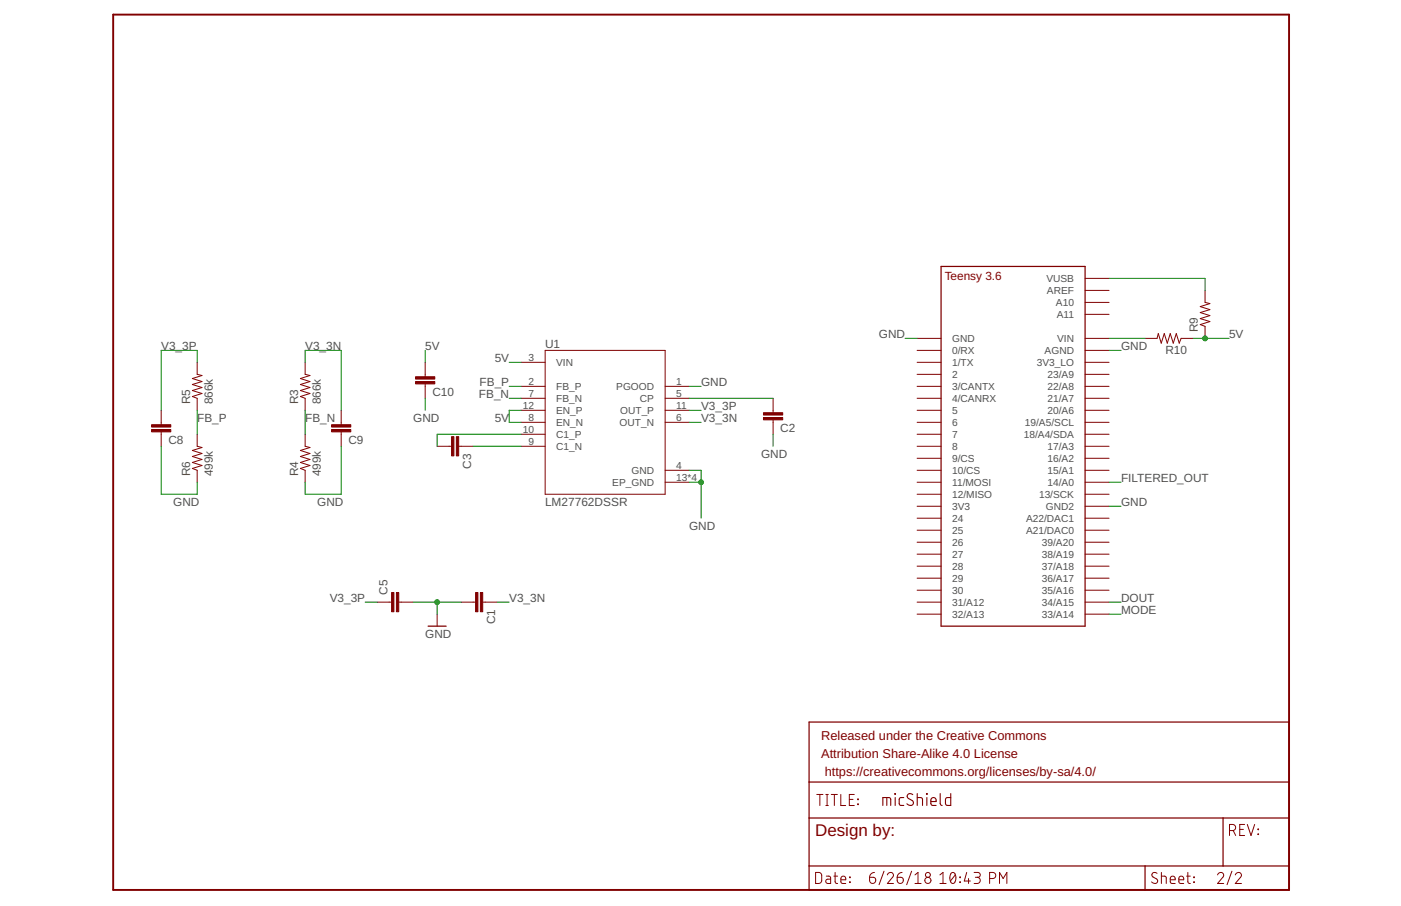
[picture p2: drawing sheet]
<svg xmlns="http://www.w3.org/2000/svg" width="432mm" height="279mm" viewBox="0 0 432 279" stroke-linecap="round" stroke-linejoin="round" font-family="sans-serif">
<path d="M290 82.2h44.4v110.9h-44.4zM132 193.1h5.5M249.4 222.7h147.9v51.7h-147.9zM249.4 252.3h147.9M249.4 241.2h147.9M377 252.3v14.8M249.4 267.1h147.9M352.9 267.1v7.3" fill="none" stroke="#800000" stroke-width=".38"/>
<g fill="none" stroke="#800000" stroke-width=".31">
<path d="M334.4 85.9h7.4M334.4 89.6h7.4M334.4 93.3h7.4M334.4 96.9h7.4M371.4 89.6v3.7l1.5 .3-3 1 3 .9-3 .9 3 .9-3 1 3 .9-3 .9 1.5 .5v3.8M60.8 111.7v3.7l1.5 .4-3 .9 3 1-3 .9 3 .9-3 .9 3 .9-3 1 1.5 .5v3.7M94 111.7v3.7l1.5 .4-2.9 .9 2.9 1-2.9 .9 2.9 .9-2.9 .9 2.9 .9-2.9 1 1.4 .5v3.7M131 111.7v4.5M131 118.4v4.4M160.6 111.7h7.4M160.6 119.1h7.4M168 108.1h37v44.3h-37z"/>
<path d="M205 119.1h7.4M282.7 111.7h7.3M282.7 115.4h7.3M282.7 119.1h7.3M282.7 108.1h7.3M282.7 104.4h7.3M334.4 111.7h7.4M334.4 115.4h7.4M334.4 119.1h7.4M334.4 108.1h7.4M334.4 104.4h7.4M352.9 104.4h3.7l.4-1.5 .9 2.9 .9-2.9 1 2.9 .9-2.9 .9 2.9 .9-2.9 1 2.9 .5-1.4h3.7"/>
<path d="M49.7 126.5v4.5M49.7 133.2v4.4M60.8 133.9v3.7l1.5 .4-3 .9 3 .9-3 1 3 .9-3 .9 3 1-3 .9 1.5 .5v3.7M94 133.9v3.7l1.5 .4-2.9 .9 2.9 .9-2.9 1 2.9 .9-2.9 .9 2.9 1-2.9 .9 1.4 .5v3.7M105.2 126.5v4.5M105.2 133.2v4.4M134.7 137.6h4.5M141.4 137.6h4.4M160.6 122.8h7.4M160.6 126.5h7.4M160.6 130.2h7.4M160.6 133.9h7.4"/>
<path d="M160.6 137.6h7.4M205 122.8h7.4M205 126.5h7.4M205 130.2h7.4M238.3 122.8v4.5M238.3 129.5v4.4M282.7 122.8h7.3M282.7 126.5h7.3M282.7 130.2h7.3M282.7 133.9h7.3M282.7 137.6h7.3M334.4 122.8h7.4"/>
<path d="M334.4 126.5h7.4M334.4 130.2h7.4M334.4 133.9h7.4M334.4 137.6h7.4M205 145h7.4M205 148.7h7.4M282.7 141.3h7.3M282.7 145h7.3M282.7 148.7h7.3M282.7 152.4h7.3M282.7 156.1h7.3M282.7 159.8h7.3"/>
<path d="M334.4 141.3h7.4M334.4 145h7.4M334.4 148.7h7.4M334.4 152.4h7.4M334.4 156.1h7.4M334.4 159.8h7.4M282.7 163.5h7.3M282.7 167.2h7.3M282.7 170.9h7.3M282.7 174.6h7.3M282.7 178.3h7.3M334.4 163.5h7.4"/>
<path d="M334.4 167.2h7.4M334.4 170.9h7.4M334.4 174.6h7.4M334.4 178.3h7.4M116.2 185.7h4.5M122.9 185.7h4.4M134.7 189.4v3.7M142.1 185.7h4.5M148.8 185.7h4.4M282.7 182h7.3M282.7 185.7h7.3M282.7 189.4h7.3"/>
<path d="M334.4 182h7.4M334.4 185.7h7.4M334.4 189.4h7.4M251.7 245h1.9M252.7 245v3.4M254.5 245h.8M254.5 248.4h.8M254.9 245v3.4M256.2 245h1.9M257.2 245v3.4M259.1 245v3.4h1.5M261.8 246.5h1.1"/>
<path d="M263.3 245h-1.5v3.4h1.5M264.4 246.4l.1 .2zM264.4 247.9l.1 .2zM378.9 256.1h1a.94 .94 0 0 0 .9-.9 .94 .94 0 0 0-.9-.9h-1v3.4M380.1 256.1l.8 1.6M382.1 255.8h1.1M383.6 254.3h-1.5v3.4h1.5M384.4 254.3l1.2 3.4 1.1-3.4M387.7 255.7l.2 .2zM387.7 257.2l.2 .2zM251.4 269l1.2 .1 .6 .6v2.1l-.4 .5-1.4 .2zM254.7 270.2h.9l.4 .5v1.8h-.9a.67 .67 0 0 1-.6-.7 .67 .67 0 0 1 .6-.7h.9"/>
<path d="M257 270.2h1.1M257.4 269v3.1l.2 .3 .5 .1M259.2 271.3h1.5a.79 .79 0 0 0-.6-1.1 .79 .79 0 0 0-.9 .7l.1 1.3 1.4 .3M261.9 270.5l.1 .2zM261.9 272l.1 .2zM268 270.6h1.2a.95 .95 0 0 1 .7 1 .95 .95 0 0 1-1 .8 .95 .95 0 0 1-.9-.9zM269.5 269l-.9 .4-.4 .5-.2 .7M272.5 268.7l-1.6 4.1M273.5 269.8a.93 .93 0 0 1 1.3-.7 .93 .93 0 0 1 .3 1.5l-1.6 1.9h1.9M276.5 270.6h1.2a.95 .95 0 0 1 .7 1 .95 .95 0 0 1-1 .8 .95 .95 0 0 1-.9-.9zM278 269l-.9 .4-.4 .5-.2 .7M281 268.7l-1.6 4.1"/>
<path d="M282 272.5h1.9M282 269.8l.9-.8v3.5M289.7 272.5h1.9M289.7 269.8l.9-.8v3.5M293.1 269.3a.79 .79 0 0 1 .9-.2 .79 .79 0 0 1 .5 .8 1.96 1.96 0 0 1-.8 2.6 2.08 2.08 0 0 1-.6-3.2zM294.4 269.8l-1.5 1.9M295.8 272l.2 .2zM295.8 270.5l.2 .2zM297.9 269l-.7 2.7h1.9M298.5 270.9v1.6M300.2 269h1.2a.75 .75 0 0 1 .7 .8 .75 .75 0 0 1-.7 .8h-.8M301.2 270.6a.95 .95 0 0 1 .9 .9 .95 .95 0 0 1-.9 1h-1"/>
<path d="M305 270.9h1a.94 .94 0 0 0 .9-.9 .94 .94 0 0 0-.9-1h-1v3.5M308.1 272.5v-3.5l1.1 1.9 1.1-1.9v3.5M356.6 269.3a.85 .85 0 0 0-1.3-.1 .85 .85 0 0 0 .1 1.3l1 .5a.82 .82 0 0 1 .2 1.2 .82 .82 0 0 1-1.2 .1l-.5-.3M357.9 270.2h1.2l.2 .2 .2 2.1M357.9 269v3.5M360.7 271.3h1.5a.8 .8 0 0 0-.5-1.1 .8 .8 0 0 0-1 .7v1.2l.2 .3 1.3 .1M363.3 271.3h1.5a.79 .79 0 0 0-.5-1.1 .79 .79 0 0 0-1 .7l.1 1.3 .5 .3h.9M365.7 270.2h1.2M366.1 269v3.1l.2 .3 .6 .1M367.9 272l.2 .2zM367.9 270.5l.2 .2zM375.3 269.8a.93 .93 0 0 1 1.3-.7 .93 .93 0 0 1 .3 1.5l-1.6 1.9h1.8"/>
<path d="M379.7 268.7l-1.5 4.1M380.7 269.8a.93 .93 0 0 1 1.3-.7 .93 .93 0 0 1 .3 1.5l-1.6 1.9h1.9"/>
<circle cx="286" cy="271.5" r=".95"/>
<circle cx="286" cy="269.8" r=".76"/>
</g>
<g fill="#800000" stroke="#800000" stroke-width=".31">
<path d="M235.3 127.3h5.9v.7h-5.9z"/>
<path d="M235.3 128.8h5.9v.7h-5.9z"/>
<path d="M139.2 134.7h.7v5.9h-.7z"/>
<path d="M140.7 134.7h.7v5.9h-.7z"/>
<path d="M46.7 131h5.9v.7h-5.9z"/>
<path d="M46.7 132.5h5.9v.7h-5.9z"/>
<path d="M102.2 131h5.9v.7h-5.9z"/>
<path d="M102.2 132.5h5.9v.7h-5.9z"/>
<path d="M128.1 116.2h5.9v.7h-5.9z"/>
<path d="M128.1 117.7h5.9v.7h-5.9z"/>
<path d="M122.2 182.7h.7v6h-.7z"/>
<path d="M120.7 182.7h.7v6h-.7z"/>
<path d="M146.6 182.7h.7v6h-.7z"/>
<path d="M148.1 182.7h.7v6h-.7z"/>
</g>
<path d="M34.9 4.5h362.4v269.9h-362.4z" fill="none" stroke="#800000" stroke-width=".59"/>
<g fill="none" stroke="#800000" stroke-width=".34">
<path d="M272.1 248.4v-2.4l2.2 .1 .2 .5v1.8M273.3 246v2.4M275.8 244.7l.2 .2zM275.9 246v2.4M278.6 246h-1l-.5 .6 .1 1.5 .4 .3h1M281.3 245a.91 .91 0 0 0-1.3-.1 .91 .91 0 0 0 0 1.4l1.1 .6a.88 .88 0 0 1 .2 1.2 .88 .88 0 0 1-1.2 .2l-.6-.4M282.7 246h1.2l.3 .2 .1 2.2M282.7 244.7v3.7M285.6 244.7l.2 .2zM285.7 246v2.4M286.9 247.2h1.6a.86 .86 0 0 0-.5-1.2 .86 .86 0 0 0-1.1 .8v1l.2 .5 1.4 .1M289.8 244.7v3.1l.2 .5 .4 .1"/>
<path d="M293 244.7v3.7l-1.3-.1-.3-.5 .1-1.6 .3-.2h1.2"/>
</g>
<g fill="none" stroke="#008000" stroke-width=".31">
<path d="M341.8 85.9h29.6v3.7M60.8 111.7v-3.6h-11.1v18.4M94 111.7v-3.6h11.2v18.4M131 108.1v3.6M156.9 119.1h3.7M156.9 111.7h3.7M212.4 119.1h3.7M279 104.4h3.7M341.8 104.4h11.1M341.8 108.1h3.7M367.7 104.4h11.1M49.7 137.6v14.8h11.1v-3.7"/>
<path d="M60.8 126.5v7.4M94 126.5v7.4M105.2 137.6v14.8h-11.2v-3.7M131 122.8v3.7M145.8 137.6h14.8M156.9 122.8h3.7M160.6 133.9h-25.9v3.7M160.6 126.5h-3.7v3.7h3.7M212.4 126.5h3.7M212.4 130.2h3.7M212.4 122.8h25.9M238.3 133.9v3.7"/>
<path d="M212.4 145h3.7v14.8M212.4 148.7h3.7M341.8 156.1h3.7M341.8 148.7h3.7M112.5 185.7h3.7M127.3 185.7h14.8M134.7 185.7v3.7M153.2 185.7h3.7M341.8 185.7h3.7M341.8 189.4h3.7"/>
</g>
<g fill="#008000" stroke="#008000" stroke-width=".31">
<circle cx="216.1" cy="148.7" r=".74"/>
<circle cx="134.7" cy="185.7" r=".74"/>
<circle cx="371.4" cy="104.4" r=".74"/>
</g>
<text font-size="5.2" fill="#800000" x="251.2" y="257.8">Design by:</text>
<g font-size="4" fill="#800000">
<text x="253.1" y="228.2">Released under the Creative Commons</text>
<text x="253.1" y="233.8">Attribution Share-Alike 4.0 License</text>
<text x="254.2" y="239.3">https://creativecommons.org/licenses/by-sa/4.0/</text>
</g>
<g font-size="3.7" fill="#505050">
<text x="168" y="107.3">U1</text>
<text x="168" y="156.2">LM27762DSSR</text>
</g>
<text font-size="3.6" fill="#800000" x="291.2" y="86.2">Teensy 3.6</text>
<g font-size="3.6" fill="#505050">
<text x="270.9" y="104.3">GND</text>
<text x="369.2" y="102.5" transform="rotate(-90 369.2 102.5)">R9</text>
<text x="378.8" y="104.3">5V</text>
<text x="49.7" y="108">V3_3P</text>
<text x="94.1" y="108">V3_3N</text>
<text x="131" y="108">5V</text>
<text x="152.5" y="111.7">5V</text>
<text x="345.5" y="108">GND</text>
<text x="359.2" y="109.1">R10</text>
<text x="147.8" y="119.1">FB_P</text>
<text x="216.1" y="119.1">GND</text>
<text x="58.6" y="124.7" transform="rotate(-90 58.6 124.7)">R5</text>
<text x="65.6" y="124.7" transform="rotate(-90 65.6 124.7)">866k</text>
<text x="91.9" y="124.7" transform="rotate(-90 91.9 124.7)">R3</text>
<text x="98.9" y="124.7" transform="rotate(-90 98.9 124.7)">866k</text>
<text x="133.3" y="122.3">C10</text>
<text x="147.6" y="122.8">FB_N</text>
<text x="60.8" y="130.2">FB_P</text>
<text x="94.1" y="130.2">FB_N</text>
<text x="127.3" y="130.2">GND</text>
<text x="152.5" y="130.2">5V</text>
<text x="216.1" y="126.5">V3_3P</text>
<text x="216.1" y="130.2">V3_3N</text>
<text x="51.9" y="137.1">C8</text>
<text x="107.4" y="137.1">C9</text>
<text x="240.5" y="133.4">C2</text>
<text x="234.6" y="141.3">GND</text>
<text x="58.6" y="146.9" transform="rotate(-90 58.6 146.9)">R6</text>
<text x="65.6" y="146.9" transform="rotate(-90 65.6 146.9)">499k</text>
<text x="91.9" y="146.9" transform="rotate(-90 91.9 146.9)">R4</text>
<text x="98.9" y="146.9" transform="rotate(-90 98.9 146.9)">499k</text>
<text x="145.3" y="144.5" transform="rotate(-90 145.3 144.5)">C3</text>
<text x="345.5" y="148.7">FILTERED_OUT</text>
<text x="53.4" y="156.1">GND</text>
<text x="97.8" y="156.1">GND</text>
<text x="345.5" y="156.1">GND</text>
<text x="212.4" y="163.5">GND</text>
<text x="101.6" y="185.7">V3_3P</text>
<text x="119.4" y="183.5" transform="rotate(-90 119.4 183.5)">C5</text>
<text x="156.9" y="185.7">V3_3N</text>
<text x="345.5" y="185.7">DOUT</text>
<text x="345.5" y="189.4">MODE</text>
<text x="131" y="196.8">GND</text>
<text x="152.7" y="192.6" transform="rotate(-90 152.7 192.6)">C1</text>
</g>
<g font-size="3.1" fill="#505050">
<text x="322.5" y="87">VUSB</text>
<text x="322.7" y="90.7">AREF</text>
<text x="325.5" y="94.4">A10</text>
<text x="325.7" y="98.1">A11</text>
<text x="293.5" y="105.5">GND</text>
<text x="325.8" y="105.5">VIN</text>
<text x="162.9" y="111.2">3</text>
<text x="171.4" y="112.9">VIN</text>
<text x="293.5" y="112.9">1/TX</text>
<text x="293.5" y="109.2">0/RX</text>
<text x="319.5" y="112.9">3V3_LO</text>
<text x="322" y="109.2">AGND</text>
<text x="162.9" y="118.6">2</text>
<text x="208.4" y="118.6">1</text>
<text x="293.5" y="116.6">2</text>
<text x="322.8" y="116.6">23/A9</text>
<text x="162.9" y="122.3">7</text>
<text x="171.4" y="120.2">FB_P</text>
<text x="171.4" y="123.9">FB_N</text>
<text x="189.9" y="120.3">PGOOD</text>
<text x="197.2" y="123.9">CP</text>
<text x="208.4" y="122.3">5</text>
<text x="293.5" y="120.2">3/CANTX</text>
<text x="293.5" y="123.9">4/CANRX</text>
<text x="322.8" y="120.3">22/A8</text>
<text x="322.8" y="123.9">21/A7</text>
<text x="161.1" y="126">12</text>
<text x="162.9" y="129.7">8</text>
<text x="171.4" y="127.6">EN_P</text>
<text x="171.4" y="131.3">EN_N</text>
<text x="191" y="131.3">OUT_N</text>
<text x="191.2" y="127.6">OUT_P</text>
<text x="208.4" y="126">11</text>
<text x="208.4" y="129.7">6</text>
<text x="293.5" y="127.6">5</text>
<text x="293.5" y="131.3">6</text>
<text x="315.9" y="131.3">19/A5/SCL</text>
<text x="322.8" y="127.6">20/A6</text>
<text x="161.1" y="133.4">10</text>
<text x="162.9" y="137.1">9</text>
<text x="171.4" y="135">C1_P</text>
<text x="293.5" y="135">7</text>
<text x="315.5" y="135">18/A4/SDA</text>
<text x="171.4" y="138.7">C1_N</text>
<text x="293.5" y="138.7">8</text>
<text x="293.5" y="142.4">9/CS</text>
<text x="322.8" y="138.7">17/A3</text>
<text x="322.8" y="142.4">16/A2</text>
<text x="188.7" y="149.8">EP_GND</text>
<text x="194.6" y="146.1">GND</text>
<text x="208.4" y="148.2">13*4</text>
<text x="208.4" y="144.5">4</text>
<text x="293.5" y="146.1">10/CS</text>
<text x="293.5" y="149.8">11/MOSI</text>
<text x="322.8" y="146.1">15/A1</text>
<text x="322.8" y="149.8">14/A0</text>
<text x="293.5" y="153.5">12/MISO</text>
<text x="320.2" y="153.5">13/SCK</text>
<text x="293.5" y="157.2">3V3</text>
<text x="293.5" y="160.9">24</text>
<text x="316.2" y="160.9">A22/DAC1</text>
<text x="322.3" y="157.2">GND2</text>
<text x="293.5" y="164.6">25</text>
<text x="316.2" y="164.6">A21/DAC0</text>
<text x="293.5" y="168.3">26</text>
<text x="293.5" y="172">27</text>
<text x="321.1" y="168.3">39/A20</text>
<text x="321.1" y="172">38/A19</text>
<text x="293.5" y="175.7">28</text>
<text x="293.5" y="179.4">29</text>
<text x="321.1" y="175.7">37/A18</text>
<text x="321.1" y="179.4">36/A17</text>
<text x="293.5" y="183.1">30</text>
<text x="321.1" y="183.1">35/A16</text>
<text x="293.5" y="186.8">31/A12</text>
<text x="293.5" y="190.5">32/A13</text>
<text x="321.1" y="186.8">34/A15</text>
<text x="321.1" y="190.5">33/A14</text>
</g>
</svg>
